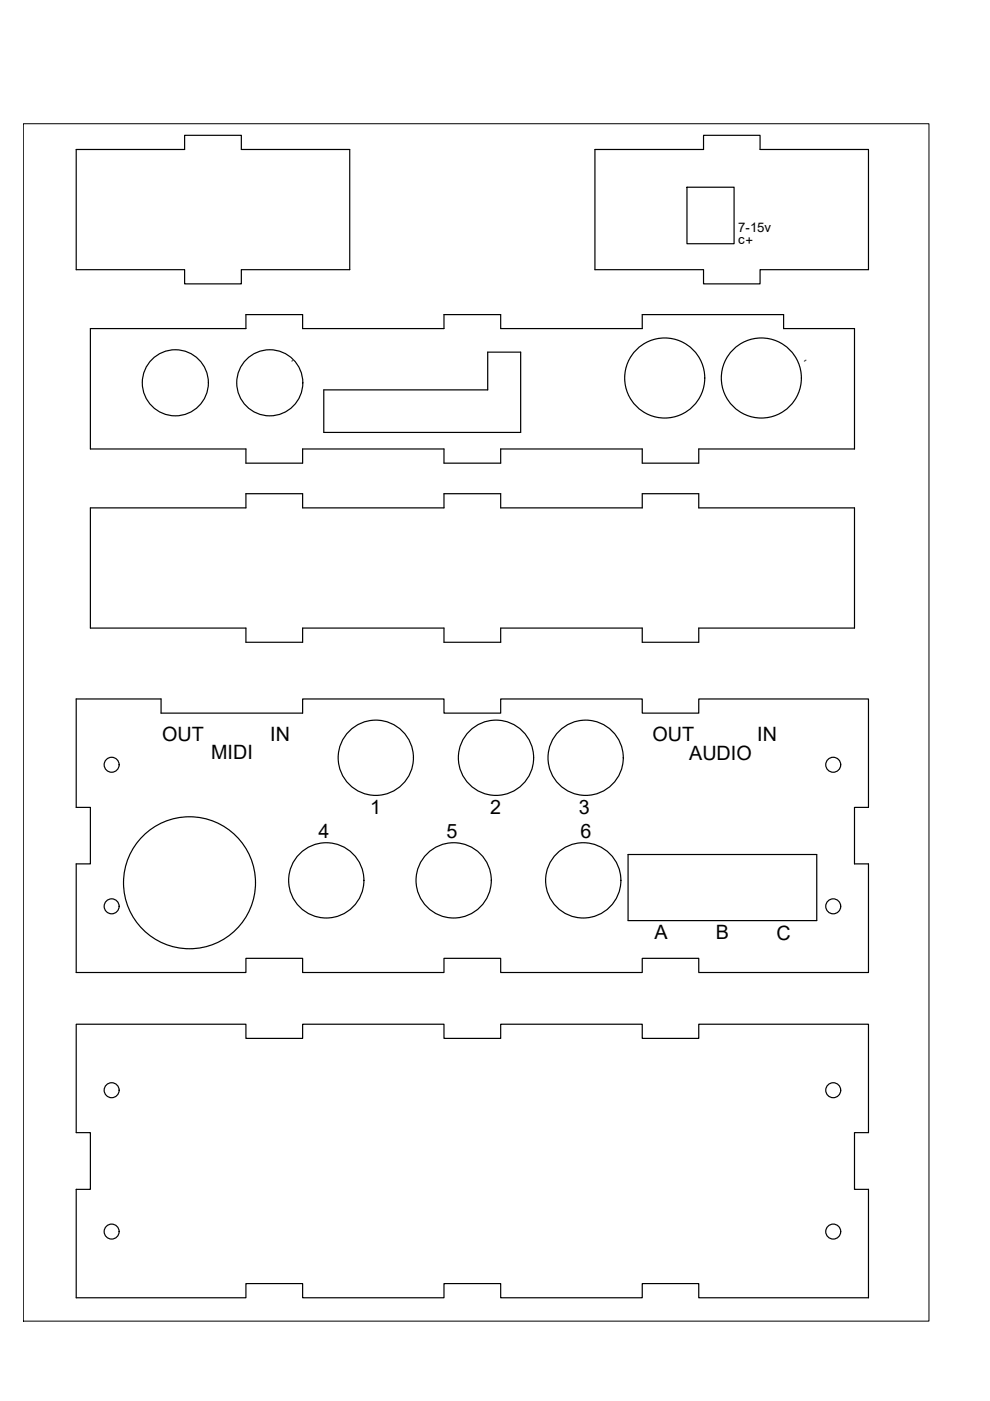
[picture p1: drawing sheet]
<svg xmlns="http://www.w3.org/2000/svg" width="210mm" height="297mm" viewBox="0 0 210 297" stroke-linecap="round" stroke-linejoin="round" font-family="sans-serif">
<!-- layer: Case -->
<g fill="none" stroke="#000" stroke-width=".25">
<path d="M16.2 31.7h22.9v-3h12.1v3h23v25.5h-23v3h-12.1v-3h-22.9zM126.1 31.7h23.1v-3h11.9v3h23v25.5h-23v3h-11.9v-3h-23.1zM145.7 39.7h9.9v12h-9.9zM19.2 69.7h32.9v-3h12.1v3h29.9v-3h12.1v3h30v-3h29.9v3h15.1v25.5h-33v3h-12v-3h-30v3h-12.1v-3h-29.9v3h-12.1v-3h-32.9zM68.7 82.7h34.7v-8h7v17h-41.7zM19.2 107.7h32.9v-3h12.1v3h29.9v-3h12.1v3h30v-3h12v3h33v25.5h-33v3h-12v-3h-30v3h-12.1v-3h-29.9v3h-12.1v-3h-32.9zM16.2 148.2h17.9v3h30.1v-3h29.9v3h12.1v-3h30v3h12v-3h35.9v23h-2.9v12h2.9v23h-35.9v-3h-12v3h-30v-3h-12.1v3h-29.9v-3h-12.1v3h-35.9v-23h3v-12h-3zM133.2 181.2h40v14h-40zM16.2 217.2h35.9v3h12.1v-3h29.9v3h12.1v-3h30v3h12v-3h35.9v22.9h-2.9v12.1h2.9v23h-35.9v-3.1h-12v3.1h-30v-3.1h-12.1v3.1h-29.9v-3.1h-12.1v3.1h-35.9v-23h3v-12.1h-3z"/>
<circle cx="37.2" cy="81.2" r="7"/>
<circle cx="57.2" cy="81.2" r="7"/>
<circle cx="140.9" cy="80.1" r="8.5"/>
<circle cx="161.4" cy="80.1" r="8.5"/>
<circle cx="23.7" cy="162.1" r="1.59"/>
<circle cx="79.7" cy="160.7" r="8"/>
<circle cx="105.2" cy="160.7" r="8"/>
<circle cx="124.2" cy="160.7" r="8"/>
<circle cx="176.7" cy="162.1" r="1.59"/>
<circle cx="23.7" cy="192.2" r="1.59"/>
<circle cx="40.2" cy="187.2" r="14"/>
<circle cx="69.2" cy="186.7" r="8"/>
<circle cx="96.2" cy="186.7" r="8"/>
<circle cx="123.7" cy="186.7" r="8"/>
<circle cx="176.7" cy="192.2" r="1.59"/>
<circle cx="23.7" cy="231.1" r="1.59"/>
<circle cx="176.7" cy="231.1" r="1.59"/>
<circle cx="23.7" cy="261.1" r="1.59"/>
<circle cx="176.7" cy="261.1" r="1.59"/>
</g>
<path d="M62.2 76.4l-.3 .2M170.9 76.4l-.4 .2" fill="none" stroke="#f00" stroke-width=".25"/>
<!-- layer: 0 -->
<path d="M4.9 26.2h192.1v253.9h-192.1z" fill="none" stroke="#000" stroke-width=".21"/>
<g font-size="4.2">
<text x="34.4" y="157">OUT</text>
<text x="44.8" y="161">MIDI</text>
<text x="57.3" y="157">IN</text>
<text x="138.3" y="157">OUT</text>
<text x="146.1" y="161.1">AUDIO</text>
<text x="160.6" y="157">IN</text>
<text x="78.5" y="172.7">1</text>
<text x="103.9" y="172.7">2</text>
<text x="122.8" y="172.7">3</text>
<text x="67.5" y="177.7">4</text>
<text x="94.6" y="177.6">5</text>
<text x="123.1" y="177.6">6</text>
<text x="138.8" y="199.2">A</text>
<text x="151.8" y="199.2">B</text>
<text x="164.6" y="199.2">C</text>
</g>
<g font-size="2.8">
<text x="156.5" y="51.6">c+</text>
<text x="156.5" y="49.2">7-15v</text>
</g>
</svg>
